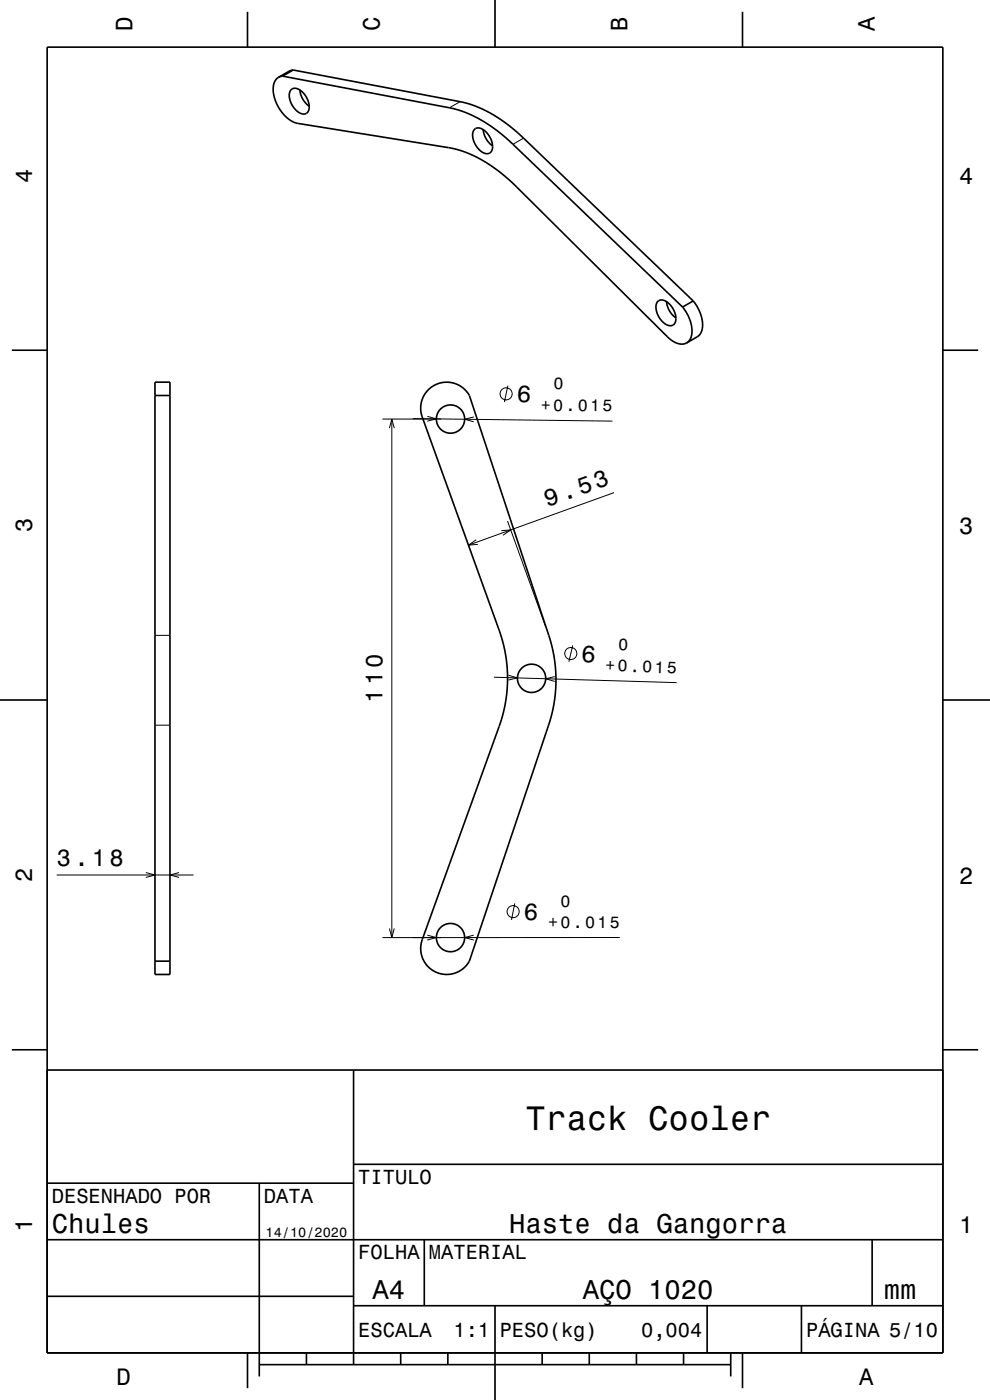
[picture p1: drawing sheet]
<svg xmlns="http://www.w3.org/2000/svg" width="210mm" height="297mm" viewBox="0 0 210 297" stroke-linecap="round" stroke-linejoin="round" font-family="sans-serif">
<g fill="none" stroke="#000" stroke-width=".21">
<path d="M97.6 21.6l-2.3 1.3M111.1 29.3l-2.3 1.3M81.1 88.9h12.5M82.6 90.8l.5-1.9 .5 1.9M83.1 88.9v110M87.6 88.8l42.3 .5M90.6 88.3l2 .6-2 .5M100.5 88.4l-1.9 .5 1.9 .6M107.7 81.8l-.7 3.5M101 114.5l-1.6 1.2 2-.2M106.3 112.6l2-.2-1.6 1.2M107.7 110.5l8 22.4"/>
<path d="M130.2 104.5l-30.8 11.2M32.9 134.8h3.2M121.5 136.9l-.8 3.5M32.9 153.8h3.2M104.8 143.7l38.7 1.1M107.8 143.2l2 .6-2 .5M117.7 143.5l-1.9 .5 1.9 .6M12 185.6h29.1M30.9 185.1l2 .5-2 .5M38 185.1l-1.9 .5 1.9 .5M82.6 197l.5 1.9 .5-1.9M90.6 198.4l2 .5-2 .5"/>
<path d="M100.5 198.4l-1.9 .5 1.9 .5M109.2 191.6l-.7 3.5M131.5 198.9h-50.4"/>
<circle cx="107.4" cy="83.6" r="1.28"/>
<circle cx="121.1" cy="138.6" r="1.28"/>
<circle cx="108.8" cy="193.4" r="1.28"/>
</g>
<g fill="none" stroke="#000" stroke-width=".35">
<path d="M10 10h190v277h-190zM52.5 2.5v7.5M59.1 16.4a3.7 3.7 0 0 0-.9 4.4 7.6 7.6 0 0 0 5 5.4l32.5 5.2 3.1 .9 3.3 1.6 3.6 2.3 3.2 2.8 32.7 32.4a3.7 3.7 0 0 0 4.1 1.3M59.9 16.2l36 6.8 3.1 1 3.2 1.6 3 1.9 3.1 2.6 36.5 35M59.9 16.2l-.8 .2M61.8 19a1.78 1.78 0 0 1 2.5 .7 3.5 3.5 0 0 1 .9 4.2 1.75 1.75 0 0 1-2.5-.6 3.6 3.6 0 0 1-.9-4.3zM62.2 14.9l36 6.8 2.9 .9 3 1.5 3.4 2.1 3.1 2.6 36.4 35M62.2 14.9l-.9 .2-2.2 1.3M62.2 14.9l-2.3 1.3M63.6 19.1a4.8 4.8 0 0 0 2 3.4M105 0v10M157.5 2.5v7.5"/>
<path d="M100.6 27.5a1.7 1.7 0 0 1 2.4 .4 3.8 3.8 0 0 1 1.2 4.3 1.58 1.58 0 0 1-2.4-.3 3.9 3.9 0 0 1-1.3-4.3zM102.5 27.5a4.8 4.8 0 0 0 2 3.4M2.5 74.3h7.5M139.5 63.9a1.7 1.7 0 0 1 2.4 .5 3.8 3.8 0 0 1 1.2 4.3 1.58 1.58 0 0 1-2.4-.3 3.9 3.9 0 0 1-1.3-4.3zM141.4 64a4.8 4.8 0 0 0 2 3.4M144.8 65.1a7.1 7.1 0 0 1 1.6 6.8l-.7 .8M147 63.8a7.1 7.1 0 0 1 1.7 6.8l-.7 .8-2.3 1.3M147 63.8l-2.2 1.3M200 74.3h7.5M32.9 81.1h3.2v125.6h-3.2zM32.9 83.9h3.2M90.8 82.7a5.5 5.5 0 0 1 8.8 1.2l17.1 51.7 .9 3.9 .3 4.5-.3 4.7-1 4.4-17 50.8a5.5 5.5 0 0 1-7.1 2.3 5.5 5.5 0 0 1-2.9-6.9l16.6-46.1 1.1-4.4 .4-4.7-.4-4.8-1.1-4.6-16.6-46.2a5.5 5.5 0 0 1 1.2-5.8z"/>
<path d="M0 148.5h10M200 148.5h10M32.9 203.9h3.2M2.5 222.7h7.5M10 227h190M75 227v62.5M200 222.7h7.5M10 251h65M55 251v41M75 247h125M10 275h65M10 263h190"/>
<path d="M75 277h125M90 263v14M105 277v20M150 277v10M170 277v10M185 263v14M52.5 287v7.5M55 289.5h100M65 287v2.5M85 287v2.5M95 287v2.5M115 287v2.5"/>
<path d="M125 287v2.5M135 287v2.5M145 287v2.5M155 287v5M157.5 287v7.5"/>
<circle cx="95.6" cy="88.9" r="3"/>
<circle cx="112.8" cy="143.9" r="3"/>
<circle cx="95.6" cy="198.9" r="3"/>
</g>
<text font-size="7.2" x="111.5" y="239.6">Track Cooler</text>
<g font-size="5.8">
<text x="11" y="261.6">Chules</text>
<text x="108" y="261.6">Haste da Gangorra</text>
<text x="79" y="275.6">A4</text>
<text x="123.6" y="275.6">AÇO 1020</text>
<text x="187.5" y="275.6">mm</text>
</g>
<g font-size="5">
<text x="28.1" y="6.5" transform="rotate(-90 28.1 6.5)">D</text>
<text x="80.6" y="6.5" transform="rotate(-90 80.6 6.5)">C</text>
<text x="133.1" y="6.5" transform="rotate(-90 133.1 6.5)">B</text>
<text x="185.6" y="6.5" transform="rotate(-90 185.6 6.5)">A</text>
<text x="6.8" y="38.7" transform="rotate(-90 6.8 38.7)">4</text>
<text x="203.5" y="39">4</text>
<text x="109.6" y="85.3" transform="rotate(1 109.6 85.3)">6</text>
<text x="116.2" y="107.5" transform="rotate(-20 116.2 107.5)">9.53</text>
<text x="6.8" y="112.9" transform="rotate(-90 6.8 112.9)">3</text>
<text x="203.5" y="113.2">3</text>
<text x="123.3" y="140.5" transform="rotate(2 123.3 140.5)">6</text>
<text x="81.1" y="149.2" transform="rotate(-90 81.1 149.2)">110</text>
<text x="12" y="183.6">3.18</text>
<text x="6.8" y="187.1" transform="rotate(-90 6.8 187.1)">2</text>
<text x="203.5" y="187.4">2</text>
<text x="111.1" y="195.1">6</text>
<text x="6.8" y="261.3" transform="rotate(-90 6.8 261.3)">1</text>
<text x="203.5" y="261.6">1</text>
<text x="24.7" y="293.8">D</text>
<text x="182.2" y="293.8">A</text>
</g>
<g font-size="4.3">
<text x="76" y="251.2">TITULO</text>
<text x="11" y="255.2">DESENHADO POR</text>
<text x="56" y="255.2">DATA</text>
<text x="76" y="267.2">FOLHA</text>
<text x="91" y="267.2">MATERIAL</text>
<text x="76" y="283.6">ESCALA</text>
<text x="96.2" y="283.6">1:1</text>
<text x="106" y="283.6">PESO(kg)</text>
<text x="136" y="283.6">0,004</text>
<text x="171" y="283.6">PÁGINA 5/10</text>
</g>
<g font-size="3.5">
<text x="117.4" y="82.6" transform="rotate(1 117.4 82.6)">0</text>
<text x="114.7" y="87.1" transform="rotate(1 114.7 87.1)">+0.015</text>
<text x="131.1" y="137.9" transform="rotate(2 131.1 137.9)">0</text>
<text x="128.4" y="142.4" transform="rotate(2 128.4 142.4)">+0.015</text>
<text x="116.3" y="196.9">+0.015</text>
<text x="118.9" y="192.3">0</text>
</g>
<text font-size="2.9" x="56.3" y="262.3">14/10/2020</text>
</svg>
